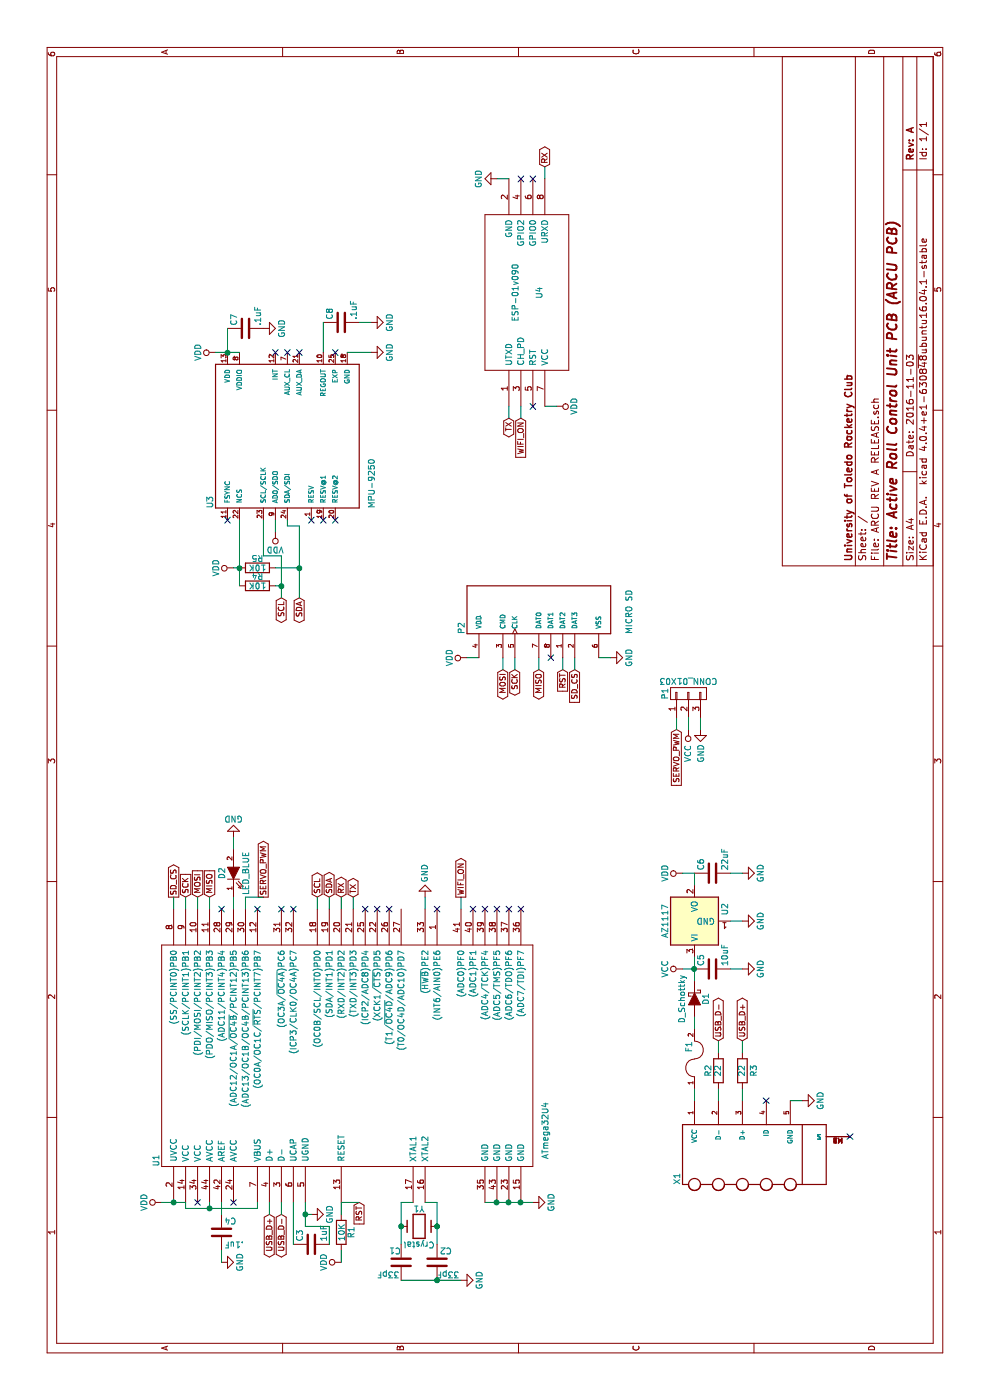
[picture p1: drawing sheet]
EESchema Schematic File Version 2
LIBS:ARCU REV A RELEASE-rescue
LIBS:power
LIBS:device
LIBS:transistors
LIBS:conn
LIBS:linear
LIBS:regul
LIBS:74xx
LIBS:cmos4000
LIBS:adc-dac
LIBS:memory
LIBS:xilinx
LIBS:microcontrollers
LIBS:dsp
LIBS:microchip
LIBS:analog_switches
LIBS:motorola
LIBS:texas
LIBS:intel
LIBS:audio
LIBS:interface
LIBS:digital-audio
LIBS:philips
LIBS:display
LIBS:cypress
LIBS:siliconi
LIBS:opto
LIBS:atmel
LIBS:contrib
LIBS:valves
LIBS:ARCU REV A RELEASE-cache
EELAYER 25 0
EELAYER END
$Descr A4 11693 8268
encoding utf-8
Sheet 1 1
Title "Active Roll Control Unit PCB (ARCU PCB)"
Date "2016-11-03"
Rev "A"
Comp "University of Toledo Rocketry Club"
Comment1 ""
Comment2 ""
Comment3 ""
Comment4 ""
$EndDescr
$Comp
L MPU-9250 U3
U 1 1
P 8050 2400
F 0 "U3" H 7450 3050 50  0000 L CNN
F 1 "MPU-9250" H 7450 1700 50  0000 L CNN
F 2 "UT ROCKETRY MOD:QFN40P300X300X105-25N" H 8050 2400 50  0001 L CNN
F 3 "SMD Gyroscope/Accelerometer/Magnetometer Sensor; 9-AXIS" H 8050 2400 50  0001 L CNN
F 4 "6.88 USD" H 8050 2400 50  0001 L CNN "Price"
F 5 "MPU-9250" H 8050 2400 50  0001 L CNN "MP"
F 6 "Good" H 8050 2400 50  0001 L CNN "Availability"
F 7 "InvenSense" H 8050 2400 50  0001 L CNN "MF"
F 8 "QFN-24 InvenSense" H 8050 2400 50  0001 L CNN "Package"
	1    8050 2400
	1    0    0    -1  
$EndComp
$Comp
L ATmega32U4-RESCUE-ARCU_REV_A_RELEASE U1
U 1 1
P 2900 3000
F 0 "U1" H 2000 4700 50  0000 C CNN
F 1 "ATmega32U4" H 2250 1450 50  0000 C CNN
F 2 "Housings_QFP:TQFP-44_10x10mm_Pitch0.8mm" H 4100 4100 50  0001 C CNN
F 3 "" H 4100 4100 50  0000 C CNN
	1    2900 3000
	1    0    0    -1  
$EndComp
$Comp
L VDD #PWR01
U 1 1
P 8750 1800
F 0 "#PWR01" H 8750 1650 50  0001 C CNN
F 1 "VDD" H 8750 1950 50  0000 C CNN
F 2 "" H 8750 1800 50  0000 C CNN
F 3 "" H 8750 1800 50  0000 C CNN
	1    8750 1800
	1    0    0    -1  
$EndComp
$Comp
L C C7
U 1 1
P 8950 2050
F 0 "C7" H 8975 2150 50  0000 L CNN
F 1 ".1uF" H 8975 1950 50  0000 L CNN
F 2 "Capacitors_SMD:C_0805" H 8988 1900 50  0001 C CNN
F 3 "" H 8950 2050 50  0000 C CNN
	1    8950 2050
	1    0    0    -1  
$EndComp
$Comp
L GND #PWR02
U 1 1
P 8950 2200
F 0 "#PWR02" H 8950 1950 50  0001 C CNN
F 1 "GND" H 8950 2050 50  0000 C CNN
F 2 "" H 8950 2200 50  0000 C CNN
F 3 "" H 8950 2200 50  0000 C CNN
	1    8950 2200
	1    0    0    -1  
$EndComp
$Comp
L C C8
U 1 1
P 9000 2850
F 0 "C8" H 9025 2950 50  0000 L CNN
F 1 ".1uF" H 9025 2750 50  0000 L CNN
F 2 "Capacitors_SMD:C_0805" H 9038 2700 50  0001 C CNN
F 3 "" H 9000 2850 50  0000 C CNN
	1    9000 2850
	1    0    0    -1  
$EndComp
$Comp
L GND #PWR03
U 1 1
P 9000 3100
F 0 "#PWR03" H 9000 2850 50  0001 C CNN
F 1 "GND" H 9000 2950 50  0000 C CNN
F 2 "" H 9000 3100 50  0000 C CNN
F 3 "" H 9000 3100 50  0000 C CNN
	1    9000 3100
	1    0    0    -1  
$EndComp
$Comp
L VDD #PWR04
U 1 1
P 6950 1950
F 0 "#PWR04" H 6950 1800 50  0001 C CNN
F 1 "VDD" H 6950 2100 50  0000 C CNN
F 2 "" H 6950 1950 50  0000 C CNN
F 3 "" H 6950 1950 50  0000 C CNN
	1    6950 1950
	1    0    0    -1  
$EndComp
NoConn ~ 7350 1900
NoConn ~ 7350 2600
NoConn ~ 7350 2700
NoConn ~ 7350 2800
NoConn ~ 8750 2400
NoConn ~ 8750 2500
NoConn ~ 8750 2300
NoConn ~ 8750 2800
$Comp
L R R5
U 1 1
P 6950 2150
F 0 "R5" V 7030 2150 50  0000 C CNN
F 1 "10K" V 6950 2150 50  0000 C CNN
F 2 "Resistors_SMD:R_0805" V 6880 2150 50  0001 C CNN
F 3 "" H 6950 2150 50  0000 C CNN
	1    6950 2150
	1    0    0    -1  
$EndComp
$Comp
L R R4
U 1 1
P 6800 2150
F 0 "R4" V 6880 2150 50  0000 C CNN
F 1 "10K" V 6800 2150 50  0000 C CNN
F 2 "Resistors_SMD:R_0805" V 6730 2150 50  0001 C CNN
F 3 "" H 6800 2150 50  0000 C CNN
	1    6800 2150
	1    0    0    -1  
$EndComp
Text GLabel 6700 2500 0    47   BiDi ~ 0
SDA
Text GLabel 6700 2350 0    47   BiDi ~ 0
SCL
$Comp
L R R3
U 1 1
P 2750 6200
F 0 "R3" V 2650 6200 50  0000 C CNN
F 1 "22" V 2750 6200 50  0000 C CNN
F 2 "Resistors_SMD:R_0805" V 2680 6200 50  0001 C CNN
F 3 "" H 2750 6200 50  0000 C CNN
	1    2750 6200
	0    -1   -1   0   
$EndComp
$Comp
L R R2
U 1 1
P 2750 6000
F 0 "R2" V 2830 6000 50  0000 C CNN
F 1 "22" V 2750 6000 50  0000 C CNN
F 2 "Resistors_SMD:R_0805" V 2680 6000 50  0001 C CNN
F 3 "" H 2750 6000 50  0000 C CNN
	1    2750 6000
	0    -1   -1   0   
$EndComp
$Comp
L GND #PWR05
U 1 1
P 2500 6700
F 0 "#PWR05" H 2500 6450 50  0001 C CNN
F 1 "GND" H 2500 6550 50  0000 C CNN
F 2 "" H 2500 6700 50  0000 C CNN
F 3 "" H 2500 6700 50  0000 C CNN
	1    2500 6700
	1    0    0    -1  
$EndComp
Text GLabel 4200 1650 2    47   BiDi ~ 0
MOSI
Text GLabel 4200 1750 2    47   BiDi ~ 0
MISO
Text GLabel 3000 6200 2    47   BiDi ~ 0
USB_D+
Text GLabel 3000 6000 2    47   BiDi ~ 0
USB_D-
$Comp
L GND #PWR06
U 1 1
P 1650 4450
F 0 "#PWR06" H 1650 4200 50  0001 C CNN
F 1 "GND" H 1650 4300 50  0000 C CNN
F 2 "" H 1650 4450 50  0000 C CNN
F 3 "" H 1650 4450 50  0000 C CNN
	1    1650 4450
	1    0    0    -1  
$EndComp
$Comp
L C C1
U 1 1
P 1150 3350
F 0 "C1" H 1050 3450 50  0000 L CNN
F 1 "33pF" H 950 3250 50  0000 L CNN
F 2 "Capacitors_SMD:C_0805" H 1188 3200 50  0001 C CNN
F 3 "" H 1150 3350 50  0000 C CNN
	1    1150 3350
	0    1    1    0   
$EndComp
$Comp
L C C2
U 1 1
P 1150 3650
F 0 "C2" H 1175 3750 50  0000 L CNN
F 1 "33pF" H 1150 3550 50  0000 L CNN
F 2 "Capacitors_SMD:C_0805" H 1188 3500 50  0001 C CNN
F 3 "" H 1150 3650 50  0000 C CNN
	1    1150 3650
	0    1    1    0   
$EndComp
$Comp
L GND #PWR07
U 1 1
P 1000 3850
F 0 "#PWR07" H 1000 3600 50  0001 C CNN
F 1 "GND" H 1000 3700 50  0000 C CNN
F 2 "" H 1000 3850 50  0000 C CNN
F 3 "" H 1000 3850 50  0000 C CNN
	1    1000 3850
	1    0    0    -1  
$EndComp
$Comp
L R R1
U 1 1
P 1400 2850
F 0 "R1" V 1480 2850 50  0000 C CNN
F 1 "10K" V 1400 2850 50  0000 C CNN
F 2 "Resistors_SMD:R_0805" V 1330 2850 50  0001 C CNN
F 3 "" H 1400 2850 50  0000 C CNN
	1    1400 2850
	0    1    1    0   
$EndComp
$Comp
L VDD #PWR08
U 1 1
P 1150 2850
F 0 "#PWR08" H 1150 2700 50  0001 C CNN
F 1 "VDD" H 1150 3000 50  0000 C CNN
F 2 "" H 1150 2850 50  0000 C CNN
F 3 "" H 1150 2850 50  0000 C CNN
	1    1150 2850
	1    0    0    -1  
$EndComp
Text GLabel 1550 2250 0    47   BiDi ~ 0
USB_D+
Text GLabel 1550 2350 0    47   BiDi ~ 0
USB_D-
$Comp
L C C4
U 1 1
P 1400 1850
F 0 "C4" H 1425 1950 50  0000 L CNN
F 1 ".1uF" H 1425 1750 50  0000 L CNN
F 2 "Capacitors_SMD:C_0805" H 1438 1700 50  0001 C CNN
F 3 "" H 1400 1850 50  0000 C CNN
	1    1400 1850
	0    1    1    0   
$EndComp
$Comp
L GND #PWR09
U 1 1
P 1150 1850
F 0 "#PWR09" H 1150 1600 50  0001 C CNN
F 1 "GND" H 1150 1700 50  0000 C CNN
F 2 "" H 1150 1850 50  0000 C CNN
F 3 "" H 1150 1850 50  0000 C CNN
	1    1150 1850
	1    0    0    -1  
$EndComp
$Comp
L VDD #PWR010
U 1 1
P 1650 1350
F 0 "#PWR010" H 1650 1200 50  0001 C CNN
F 1 "VDD" H 1650 1500 50  0000 C CNN
F 2 "" H 1650 1350 50  0000 C CNN
F 3 "" H 1650 1350 50  0000 C CNN
	1    1650 1350
	1    0    0    -1  
$EndComp
$Comp
L GND #PWR011
U 1 1
P 1550 2600
F 0 "#PWR011" H 1550 2350 50  0001 C CNN
F 1 "GND" H 1550 2450 50  0000 C CNN
F 2 "" H 1550 2600 50  0000 C CNN
F 3 "" H 1550 2600 50  0000 C CNN
	1    1550 2600
	1    0    0    -1  
$EndComp
$Comp
L C C3
U 1 1
P 1300 2600
F 0 "C3" H 1325 2700 50  0000 L CNN
F 1 "1uF" H 1325 2500 50  0000 L CNN
F 2 "Capacitors_SMD:C_0805" H 1338 2450 50  0001 C CNN
F 3 "" H 1300 2600 50  0000 C CNN
	1    1300 2600
	1    0    0    -1  
$EndComp
Text GLabel 1650 3000 0    47   Input ~ 0
RST
Text GLabel 4200 2750 2    47   BiDi ~ 0
SDA
Text GLabel 4200 2650 2    47   BiDi ~ 0
SCL
Text GLabel 4200 2200 2    47   Output ~ 0
SERVO_PWM
$Comp
L LED D2
U 1 1
P 4400 1950
F 0 "D2" H 4400 2050 50  0000 C CNN
F 1 "LED_BLUE" H 4400 1850 50  0000 C CNN
F 2 "LEDs:LED_0805" H 4400 1950 50  0001 C CNN
F 3 "" H 4400 1950 50  0000 C CNN
	1    4400 1950
	1    0    0    -1  
$EndComp
$Comp
L GND #PWR012
U 1 1
P 4700 1950
F 0 "#PWR012" H 4700 1700 50  0001 C CNN
F 1 "GND" H 4700 1800 50  0000 C CNN
F 2 "" H 4700 1950 50  0000 C CNN
F 3 "" H 4700 1950 50  0000 C CNN
	1    4700 1950
	0    -1   -1   0   
$EndComp
$Comp
L AZ1117 U2
U 1 1
P 4000 5800
F 0 "U2" H 4100 5550 50  0000 C CNN
F 1 "AZ1117" H 4000 6050 50  0000 C CNN
F 2 "TO_SOT_Packages_SMD:SOT-223" H 4000 5800 50  0001 C CNN
F 3 "" H 4000 5800 50  0000 C CNN
	1    4000 5800
	1    0    0    -1  
$EndComp
$Comp
L C C5
U 1 1
P 3600 5950
F 0 "C5" H 3625 6050 50  0000 L CNN
F 1 "10uF" H 3625 5850 50  0000 L CNN
F 2 "Capacitors_SMD:C_0805" H 3638 5800 50  0001 C CNN
F 3 "" H 3600 5950 50  0000 C CNN
	1    3600 5950
	1    0    0    -1  
$EndComp
$Comp
L C C6
U 1 1
P 4400 5950
F 0 "C6" H 4425 6050 50  0000 L CNN
F 1 "22uF" H 4425 5850 50  0000 L CNN
F 2 "Capacitors_SMD:C_0805" H 4438 5800 50  0001 C CNN
F 3 "" H 4400 5950 50  0000 C CNN
	1    4400 5950
	1    0    0    -1  
$EndComp
$Comp
L GND #PWR013
U 1 1
P 4000 6200
F 0 "#PWR013" H 4000 5950 50  0001 C CNN
F 1 "GND" H 4000 6050 50  0000 C CNN
F 2 "" H 4000 6200 50  0000 C CNN
F 3 "" H 4000 6200 50  0000 C CNN
	1    4000 6200
	1    0    0    -1  
$EndComp
$Comp
L GND #PWR014
U 1 1
P 3600 6200
F 0 "#PWR014" H 3600 5950 50  0001 C CNN
F 1 "GND" H 3600 6050 50  0000 C CNN
F 2 "" H 3600 6200 50  0000 C CNN
F 3 "" H 3600 6200 50  0000 C CNN
	1    3600 6200
	1    0    0    -1  
$EndComp
$Comp
L GND #PWR015
U 1 1
P 4400 6200
F 0 "#PWR015" H 4400 5950 50  0001 C CNN
F 1 "GND" H 4400 6050 50  0000 C CNN
F 2 "" H 4400 6200 50  0000 C CNN
F 3 "" H 4400 6200 50  0000 C CNN
	1    4400 6200
	1    0    0    -1  
$EndComp
$Comp
L VDD #PWR016
U 1 1
P 4400 5700
F 0 "#PWR016" H 4400 5550 50  0001 C CNN
F 1 "VDD" H 4400 5850 50  0000 C CNN
F 2 "" H 4400 5700 50  0000 C CNN
F 3 "" H 4400 5700 50  0000 C CNN
	1    4400 5700
	1    0    0    -1  
$EndComp
Text GLabel 4200 1450 2    47   Output ~ 0
SD_CS
Text GLabel 4200 1550 2    47   BiDi ~ 0
SCK
NoConn ~ 4100 3250
$Comp
L GND #PWR017
U 1 1
P 4200 3550
F 0 "#PWR017" H 4200 3300 50  0001 C CNN
F 1 "GND" V 4200 3350 50  0000 C CNN
F 2 "" H 4200 3550 50  0000 C CNN
F 3 "" H 4200 3550 50  0000 C CNN
	1    4200 3550
	0    -1   -1   0   
$EndComp
$Comp
L VDD #PWR018
U 1 1
P 6200 3900
F 0 "#PWR018" H 6200 3750 50  0001 C CNN
F 1 "VDD" H 6200 4050 50  0000 C CNN
F 2 "" H 6200 3900 50  0000 C CNN
F 3 "" H 6200 3900 50  0000 C CNN
	1    6200 3900
	1    0    0    -1  
$EndComp
Text GLabel 6100 4800 0    47   Input ~ 0
SD_CS
Text GLabel 6100 4200 0    47   BiDi ~ 0
MOSI
Text GLabel 6100 4300 0    47   BiDi ~ 0
SCK
Text GLabel 6100 4500 0    47   BiDi ~ 0
MISO
$Comp
L GND #PWR019
U 1 1
P 6200 5100
F 0 "#PWR019" H 6200 4850 50  0001 C CNN
F 1 "GND" H 6200 4950 50  0000 C CNN
F 2 "" H 6200 5100 50  0000 C CNN
F 3 "" H 6200 5100 50  0000 C CNN
	1    6200 5100
	1    0    0    -1  
$EndComp
$Comp
L UX60-MB-5ST X1
U 1 1
P 2100 6100
F 0 "X1" H 1800 6550 50  0000 L CNN
F 1 "SMD USB OTG" H 1800 5150 50  0001 L CNN
F 2 "UT ROCKETRY MOD:UX60-MB-5ST" H 2100 6100 50  0001 L CNN
F 3 "None" H 2100 6100 50  0001 L CNN
F 4 "Hirose" H 2100 6100 50  0001 L CNN "MF"
F 5 "Conn USB 2.0 Type A RCP 5 POS 0.8mm Solder RA SMD 5 Terminal 1 Port T/R" H 2100 6100 50  0001 L CNN "Description"
F 6 "UX60-MB-5ST" H 2100 6100 50  0001 L CNN "MP"
F 7 "0.72 USD" H 2100 6100 50  0001 L CNN "Price"
F 8 "Good" H 2100 6100 50  0001 L CNN "Availability"
	1    2100 6100
	1    0    0    -1  
$EndComp
NoConn ~ 2200 7100
NoConn ~ 2500 6400
NoConn ~ 4100 3050
NoConn ~ 4100 3650
$Comp
L GND #PWR020
U 1 1
P 8750 3100
F 0 "#PWR020" H 8750 2850 50  0001 C CNN
F 1 "GND" H 8750 2950 50  0000 C CNN
F 2 "" H 8750 3100 50  0000 C CNN
F 3 "" H 8750 3100 50  0000 C CNN
	1    8750 3100
	1    0    0    -1  
$EndComp
Text GLabel 4200 2850 2    47   BiDi ~ 0
RX
Text GLabel 4200 2950 2    47   BiDi ~ 0
TX
NoConn ~ 4100 2350
NoConn ~ 4100 3150
NoConn ~ 4100 2150
$Comp
L FUSE F1
U 1 1
P 2850 5800
F 0 "F1" H 2950 5850 50  0000 C CNN
F 1 "FUSE" H 2950 5950 50  0001 C CNN
F 2 "Resistors_SMD:R_1210" H 2850 5800 50  0001 C CNN
F 3 "" H 2850 5800 50  0000 C CNN
	1    2850 5800
	1    0    0    -1  
$EndComp
Text GLabel 10300 4550 2    47   BiDi ~ 0
RX
Text GLabel 8200 4250 0    47   BiDi ~ 0
TX
Text GLabel 8200 4350 0    47   Input ~ 0
WIFI_ON
$Comp
L GND #PWR021
U 1 1
P 10200 4150
F 0 "#PWR021" H 10200 3900 50  0001 C CNN
F 1 "GND" H 10200 4000 50  0000 C CNN
F 2 "" H 10200 4150 50  0000 C CNN
F 3 "" H 10200 4150 50  0000 C CNN
	1    10200 4150
	1    0    0    1   
$EndComp
$Comp
L VDD #PWR022
U 1 1
P 8300 4650
F 0 "#PWR022" H 8300 4500 50  0001 C CNN
F 1 "VDD" H 8300 4800 50  0000 C CNN
F 2 "" H 8300 4650 50  0000 C CNN
F 3 "" H 8300 4650 50  0000 C CNN
	1    8300 4650
	1    0    0    1   
$EndComp
$Comp
L ESP-01v090 U4
U 1 1
P 9250 4400
F 0 "U4" H 9250 4300 50  0000 C CNN
F 1 "ESP-01v090" H 9250 4500 50  0000 C CNN
F 2 "UT ROCKETRY MOD:ESP-01" H 9250 4400 50  0001 C CNN
F 3 "" H 9250 4400 50  0001 C CNN
	1    9250 4400
	1    0    0    -1  
$EndComp
NoConn ~ 8300 4450
NoConn ~ 10200 4450
NoConn ~ 10200 4350
$Comp
L Crystal Y1
U 1 1
P 1450 3500
F 0 "Y1" H 1450 3650 50  0000 C CNN
F 1 "Crystal" H 1450 3350 50  0000 C CNN
F 2 "UT ROCKETRY MOD:ABM3" H 1450 3500 50  0001 C CNN
F 3 "" H 1450 3500 50  0000 C CNN
	1    1450 3500
	0    1    1    0   
$EndComp
NoConn ~ 4100 4050
NoConn ~ 4100 4150
NoConn ~ 4100 4250
NoConn ~ 4100 4350
NoConn ~ 6200 4600
NoConn ~ 4100 1850
Wire Wire Line
	4000 6200 4000 6100
Wire Wire Line
	10200 4250 10200 4150
Wire Wire Line
	8300 4550 8300 4650
Wire Wire Line
	10300 4550 10200 4550
Wire Wire Line
	8200 4250 8300 4250
Wire Wire Line
	8300 4350 8200 4350
Wire Wire Line
	6100 4300 6200 4300
Wire Wire Line
	4200 2850 4100 2850
Wire Wire Line
	4100 2950 4200 2950
Wire Wire Line
	8750 1800 8750 2000
Connection ~ 8750 1900
Wire Wire Line
	8750 1900 8950 1900
Wire Wire Line
	8750 2700 9000 2700
Wire Wire Line
	8750 2900 8750 3100
Wire Wire Line
	6800 2000 7350 2000
Wire Wire Line
	9000 3000 9000 3100
Wire Wire Line
	6700 2350 7050 2350
Wire Wire Line
	6800 2350 6800 2300
Wire Wire Line
	7050 2350 7050 2200
Wire Wire Line
	7050 2200 7350 2200
Connection ~ 6800 2350
Wire Wire Line
	6950 2300 6950 2500
Wire Wire Line
	6700 2500 7300 2500
Wire Wire Line
	7300 2500 7300 2400
Wire Wire Line
	7300 2400 7350 2400
Connection ~ 6950 2500
Wire Wire Line
	6950 2000 6950 1950
Connection ~ 6950 2000
Wire Wire Line
	3000 6200 2900 6200
Wire Wire Line
	2900 6000 3000 6000
Wire Wire Line
	4100 1650 4200 1650
Wire Wire Line
	4200 1750 4100 1750
Wire Wire Line
	1150 2850 1250 2850
Wire Wire Line
	1550 2850 1650 2850
Wire Wire Line
	1550 2250 1650 2250
Wire Wire Line
	1650 2350 1550 2350
Wire Wire Line
	1150 1850 1250 1850
Wire Wire Line
	1550 1850 1650 1850
Wire Wire Line
	1650 1750 1600 1750
Wire Wire Line
	1600 1550 1600 2150
Wire Wire Line
	1450 2550 1650 2550
Wire Wire Line
	1300 2450 1650 2450
Wire Wire Line
	1300 2750 1450 2750
Wire Wire Line
	1450 2750 1450 2550
Connection ~ 1550 2550
Wire Wire Line
	1550 2600 1550 2550
Wire Wire Line
	1650 2850 1650 3000
Wire Wire Line
	4100 2650 4200 2650
Wire Wire Line
	4200 2750 4100 2750
Wire Wire Line
	4100 2050 4200 2050
Wire Wire Line
	4100 1950 4200 1950
Wire Wire Line
	4600 1950 4700 1950
Wire Wire Line
	4300 5800 4400 5800
Wire Wire Line
	3600 6100 3600 6200
Wire Wire Line
	4400 6100 4400 6200
Wire Wire Line
	4400 5800 4400 5700
Wire Wire Line
	4100 1550 4200 1550
Wire Wire Line
	4100 1450 4200 1450
Wire Wire Line
	4100 3550 4200 3550
Wire Wire Line
	1650 4050 1650 4450
Connection ~ 1650 4150
Connection ~ 1650 4250
Connection ~ 1650 4350
Wire Wire Line
	6200 3900 6200 4000
Wire Wire Line
	6200 5100 6200 5000
Wire Wire Line
	6100 4200 6200 4200
Wire Wire Line
	6100 4500 6200 4500
Wire Wire Line
	6200 4800 6100 4800
Wire Wire Line
	2500 6000 2600 6000
Wire Wire Line
	2600 6200 2500 6200
Wire Wire Line
	2500 6700 2500 6600
Wire Wire Line
	1300 3350 1650 3350
Wire Wire Line
	1650 3350 1650 3450
Wire Wire Line
	1650 3650 1650 3550
Wire Wire Line
	1300 3650 1650 3650
Connection ~ 1450 3350
Connection ~ 1450 3650
Wire Wire Line
	1000 3350 1000 3850
Connection ~ 1000 3650
Connection ~ 3600 5800
Wire Wire Line
	2600 5800 2500 5800
Text GLabel 4200 3850 2    47   Output ~ 0
WIFI_ON
Wire Wire Line
	4100 3850 4200 3850
NoConn ~ 4100 2450
$Comp
L GND #PWR023
U 1 1
P 5600 5850
F 0 "#PWR023" H 5600 5600 50  0001 C CNN
F 1 "GND" V 5600 5650 50  0000 C CNN
F 2 "" H 5600 5850 50  0000 C CNN
F 3 "" H 5600 5850 50  0000 C CNN
	1    5600 5850
	0    1    1    0   
$EndComp
Wire Wire Line
	5600 5850 5700 5850
Text GLabel 5600 5650 0    47   Input ~ 0
SERVO_PWM
Wire Wire Line
	5600 5650 5700 5650
$Comp
L CONN_01X03 P1
U 1 1
P 5900 5750
F 0 "P1" H 5900 5950 50  0000 C CNN
F 1 "CONN_01X03" V 6000 5750 50  0000 C CNN
F 2 "UT ROCKETRY MOD:TE1X3" H 5900 5750 50  0001 C CNN
F 3 "" H 5900 5750 50  0000 C CNN
	1    5900 5750
	1    0    0    -1  
$EndComp
$Comp
L VCC #PWR024
U 1 1
P 5600 5750
F 0 "#PWR024" H 5600 5600 50  0001 C CNN
F 1 "VCC" V 5600 5950 50  0000 C CNN
F 2 "" H 5600 5750 50  0000 C CNN
F 3 "" H 5600 5750 50  0000 C CNN
	1    5600 5750
	0    -1   -1   0   
$EndComp
Wire Wire Line
	5600 5750 5700 5750
$Comp
L D_Schottky D1
U 1 1
P 3350 5800
F 0 "D1" H 3350 5900 50  0000 C CNN
F 1 "D_Schottky" H 3350 5700 50  0000 C CNN
F 2 "Diodes_SMD:SOD-323" H 3350 5800 50  0001 C CNN
F 3 "" H 3350 5800 50  0000 C CNN
	1    3350 5800
	-1   0    0    1   
$EndComp
Wire Wire Line
	3100 5800 3200 5800
Wire Wire Line
	3500 5800 3700 5800
$Comp
L VCC #PWR025
U 1 1
P 3600 5700
F 0 "#PWR025" H 3600 5550 50  0001 C CNN
F 1 "VCC" H 3600 5850 50  0000 C CNN
F 2 "" H 3600 5700 50  0000 C CNN
F 3 "" H 3600 5700 50  0000 C CNN
	1    3600 5700
	1    0    0    -1  
$EndComp
Wire Wire Line
	3600 5700 3600 5800
NoConn ~ 4100 3950
Wire Wire Line
	4200 2050 4200 2200
Text GLabel 6100 4700 0    47   Input ~ 0
RST
$Comp
L DM3CS-SF P2
U 1 1
P 6500 4500
F 0 "P2" H 6400 5150 50  0000 L CNN
F 1 "MICRO SD" H 6400 3750 50  0000 L CNN
F 2 "UT ROCKETRY MOD:HRS_DM3CS-SF" H 6500 4500 50  0001 L CNN
F 3 "None" H 6500 4500 50  0001 L CNN
F 4 "Conn Micro SD Card HDR 8 POS 1.1mm Solder RA SMD Embossed T/R 0.5A" H 6500 4500 50  0001 L CNN "Description"
F 5 "DM3CS-SF" H 6500 4500 50  0001 L CNN "MP"
F 6 "1.10 USD" H 6500 4500 50  0001 L CNN "Price"
F 7 "Good" H 6500 4500 50  0001 L CNN "Availability"
F 8 "Hirose" H 6500 4500 50  0001 L CNN "MF"
	1    6500 4500
	1    0    0    -1  
$EndComp
Wire Wire Line
	6100 4700 6200 4700
$Comp
L VDD #PWR026
U 1 1
P 7250 2300
F 0 "#PWR026" H 7250 2150 50  0001 C CNN
F 1 "VDD" H 7250 2450 50  0000 C CNN
F 2 "" H 7250 2300 50  0000 C CNN
F 3 "" H 7250 2300 50  0000 C CNN
	1    7250 2300
	0    -1   -1   0   
$EndComp
Wire Wire Line
	7250 2300 7350 2300
Wire Wire Line
	1650 1350 1650 1550
Connection ~ 1650 1450
Wire Wire Line
	1650 1550 1600 1550
Connection ~ 1600 1750
NoConn ~ 1650 1650
Wire Wire Line
	1600 2150 1650 2150
NoConn ~ 1650 1950
NoConn ~ 4100 3350
$EndSCHEMATC
